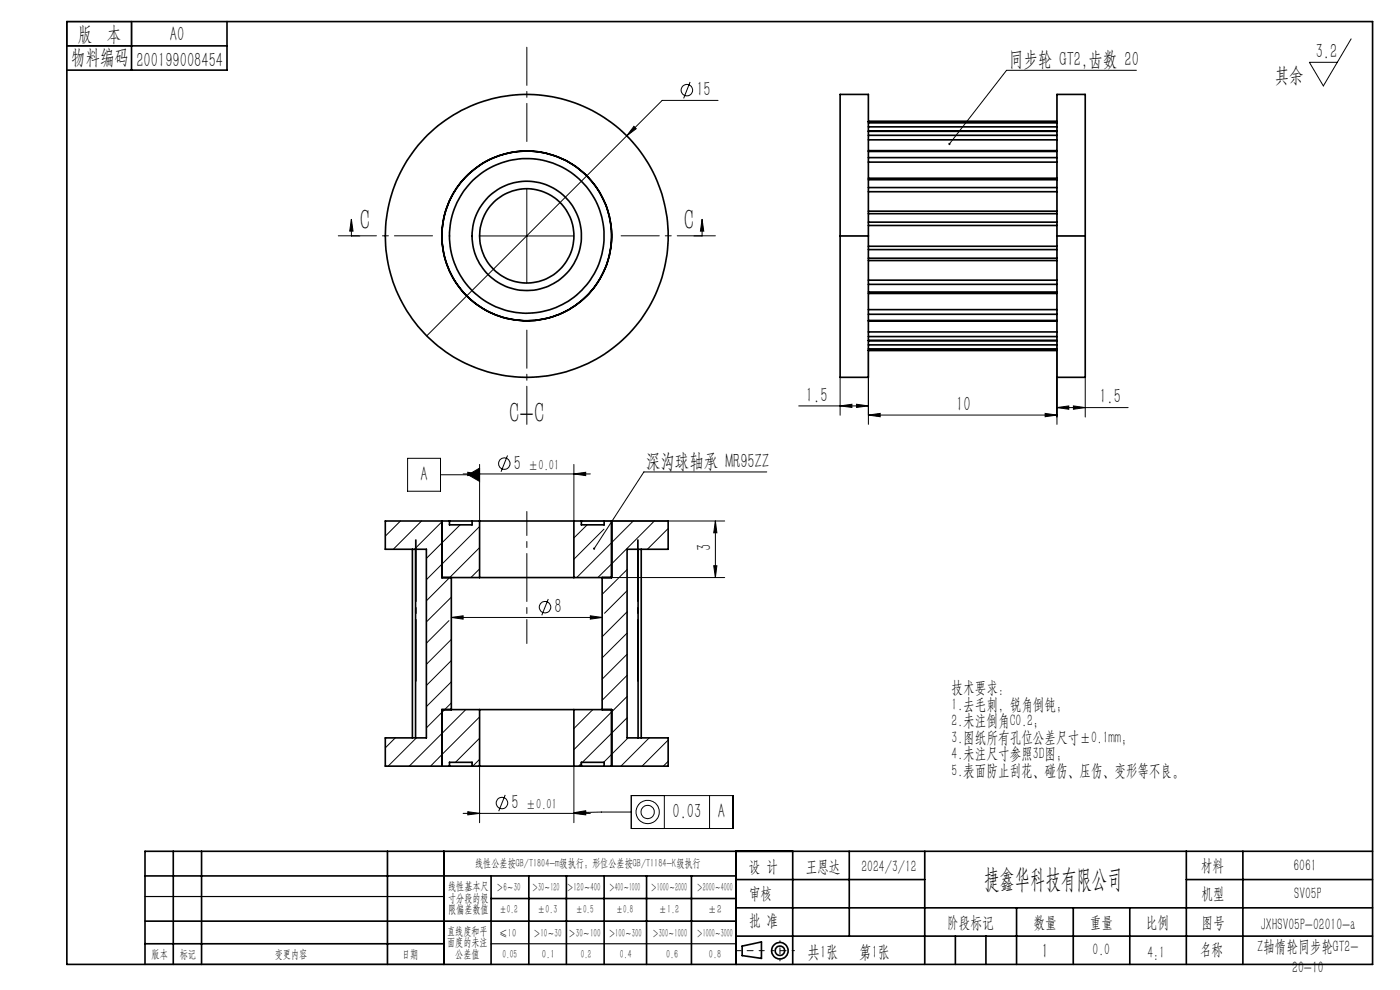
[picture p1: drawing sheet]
<svg xmlns="http://www.w3.org/2000/svg" width="297mm" height="210mm" viewBox="0 0 297 210" stroke-linecap="round" stroke-linejoin="round" font-family="sans-serif">
<g fill="none" stroke="#000" stroke-width=".21">
<path d="M146.4 17.4l-1.4 3.5M241.1 14.9h-27.6l-12.1 15.6M286.6 8.2l-5.9 10-2.9-5h5.9M134.5 26.8l.5 .5-2 1.5zM152.3 21.3h-11.8l-50 50M74.5 46.5l.4 2.5h-.7zM74.5 46.5v3.6h1.8M101.7 50.1h20M111.8 40v20M148.9 46.5l.4 2.5h-.7zM148.9 46.5v3.6h-1.7M184.2 74.3v15.7"/>
<path d="M224.2 74.3v15.7M86.5 97.2h7v7h-7zM101.7 98.5v12M107.7 96.6l-1.4 3.5M121.7 98.5v12M169.4 86.1h14.8M178.2 86.1l2.5-.3v.6zM178.2 80v8.1M181.7 85.8l2.5 .3-2.5 .3zM184.2 88l2.5-.3v.7zM184.2 88h40M221.7 87.7l2.5 .3-2.5 .4z"/>
<path d="M224.2 86.5l2.5-.4v.7zM224.2 86.5h15.1M227.7 86.1l2.5 .4-2.5 .3zM230.2 80v8.5M84.9 110.5l-3.2 3.2M89.4 110.5l-6 6M93.5 100.7h8.2M93.9 110.5l-6 6M97.6 111.3l-7.1 7.2M98.2 100.5h27M99.2 100.2l2.5 .3-2.5 .4zM99.3 100.7l2.4-1.4v2.8z"/>
<path d="M101.7 111.7l-11.2 11.3M101.7 116.2l-11.2 11.3M121.7 100.5l2.5-.3v.7zM123.3 110.5h30.4M124.6 111.3l-2.9 2.8M128.1 112.2l-6.4 6.4M134.3 110.5l-12 12M138.8 110.5l-12 12M141.7 112.1l-4.4 4.4M151.8 110.5v12M151.8 110.5l.3 2.5h-.7zM162.7 100.1h-26.1l-10.6 16.3"/>
<path d="M95.2 131.6l-4.7 4.8M95.7 131l2.5-.4v.7zM95.7 131h32M95.7 126.7l-5.2 5.2M95.7 135.6l-5.2 5.3M101.7 120.7l-1.8 1.8M116.3 127.1l-1.4 3.4M125.2 130.6l2.5 .4-2.5 .3zM127.7 122.5h26M133 125.3l-4.8 4.8M133 129.8l-5.3 5.3M133 120.8l-5.3 5.3"/>
<path d="M133 134.3l-5.3 5.3M133 138.8l-5.3 5.3M151.4 120h.7l-.3 2.5zM83.9 156.5l-2.2 2.1M88.3 156.5l-6 6M95.7 149.1l-5.2 5.3M95.7 140.1l-5.2 5.3M95.7 144.6l-5.2 5.3M98.8 150.5l-12 12M101.7 152.1l-10.4 10.4M101.7 156.6l-5.1 5.1M125.8 150.5l-4.1 4"/>
<path d="M133 143.3l-5.3 5.2M133 147.7l-11.3 11.3M133 152.3l-9.5 9.4M133.2 156.5l-5.1 5.2M137.7 156.5l-6 6M141.7 157l-5.5 5.5M98.2 172.5h27M99.2 172.2l2.5 .3-2.5 .4zM101.7 161.1l-1.4 1.4M101.7 162.5v12M107.2 168.6l-1.4 3.5M121.7 172.4l2.5-.4v.7z"/>
<path d="M121.7 172.5l2.5-.3v.7zM121.7 162.5v12M123.3 161.9l-.5 .6M133.9 168.8h21.6v6.9h-21.6zM133.9 172.3l-12.2 .1M140.9 168.8v6.9M141.7 161.5l-1 1M150.5 168.8v6.9"/>
<circle cx="145.7" cy="19.1" r="1.21"/>
<circle cx="107" cy="98.3" r="1.22"/>
<circle cx="115.6" cy="128.8" r="1.22"/>
<circle cx="106.5" cy="170.3" r="1.22"/>
<circle cx="137.4" cy="172.2" r="1.42"/>
<circle cx="137.4" cy="172.2" r="2.47"/>
</g>
<g fill="none" stroke="#000" stroke-width=".35">
<path d="M14.2 4.6h277v200h-277zM14.2 9.7h34M27.9 4.6v10.3M48.2 4.6v10.3h-34M184.2 37.8h40M184.2 32h40M184.2 27.8h40M184.2 25.8h40M184.2 39.8h40M184.2 38.1h40M184.2 34.4h40M184.2 33.4h40"/>
<path d="M184.2 32.1h40M184.2 29.7h40M184.2 28.7h40M184.2 27.9h40M184.2 26.9h40M184.2 26.1h40M178.2 50.1v-30.1h6v30.1M178.2 50.1v29.9h6v-29.9M178.2 50.1h6M184.2 52.2h40M184.2 47.8h40M184.2 44.8h40"/>
<path d="M184.2 55.3h40M184.2 52.9h40M184.2 47.1h40M184.2 45.3h40M184.2 54.8h40M184.2 40.7h40M184.2 59.4h40M224.2 50.1v29.9h6v-29.9M224.2 50.1v-30.1h6v30.1M224.2 50.1h6M184.2 62.3h40M184.2 68.1h40"/>
<path d="M184.2 72.3h40M184.2 74.3h40M184.2 60.3h40M184.2 61.9h40M184.2 65.7h40M184.2 66.7h40M184.2 68h40M184.2 70.4h40M184.2 71.4h40M184.2 72.2h40M184.2 73.2h40M184.2 74h40"/>
<path d="M87.5 116.5v40M88.2 116.5v40M93.7 110.5v12h8M95.4 110.5h4.8M95.4 110.5h-13.7v6h8.8v40h-8.8v6h13.7M95.4 110.5v.8h4.8v-.8M100.2 110.5h1.5M101.7 110.5h20M101.7 110.5v12M121.7 110.5h1.6M121.7 110.5v12M123.3 110.5h4.9"/>
<path d="M123.3 110.5v.8h4.9v-.8M128.2 110.5h13.5v6h-8.7v40h8.7v6h-13.5M129.8 110.5v12h-8.1M135.4 116.5v40M136 116.5v40M95.7 122.5v28M101.7 122.5h20M127.7 122.5v28M101.7 150.5h20M101.7 150.5h-8v12M101.7 150.5v12M121.7 150.5h8.1v12"/>
<path d="M121.7 150.5v12M95.4 162.5h4.8M95.4 162.5v-.8h4.8v.8M100.2 162.5h1.5M101.7 162.5h20M121.7 162.5h1.6M123.3 162.5h4.9M123.3 162.5v-.8h4.9v.8M30.8 195.4h125.4M30.8 185.8h125.4M36.8 180.6v24M42.8 180.6v24"/>
<path d="M82.2 180.6v24M94.2 180.6v24M104.2 185.8v18.8M104.2 190.6h52M112.2 185.8v18.8M120.2 185.8v18.8M128.2 185.8v18.8M137.2 185.8v18.8M146.7 185.8v18.8M156.2 180.6v24M156.2 186.6h40M156.2 198.6h135"/>
<path d="M156.2 192.6h135M168.2 180.6v24M180.2 180.6v18M196.2 180.6v24M202.7 198.6v6M209.2 198.6v6M215.7 192.6v12M227.7 192.6v12M239.7 192.6v12M251.7 186.6h39.5M251.7 180.6v24M263.7 180.6v24"/>
<path d="M291.2 180.6h-260.4v24M30.8 200.2h63.4M157.4 200.7l4.1-.9v3.5l-4.1-.6z"/>
<circle cx="111.7" cy="50" r="10"/>
<circle cx="111.7" cy="50.1" r="18"/>
<circle cx="111.7" cy="50" r="30"/>
<circle cx="111.7" cy="50" r="11.6"/>
<circle cx="111.8" cy="50" r="16.4"/>
<circle cx="165.5" cy="201.7" r="1.74"/>
<circle cx="165.5" cy="201.7" r="1"/>
</g>
<path d="M111.8 108.5v14M111.8 122.5v14" fill="none" stroke="#000" stroke-width=".21" stroke-dasharray="15.2 1.3 1.3 1.3" stroke-dashoffset="10.1"/>
<path d="M88.1 114.5v30M88.3 144.5v-30M135.2 144.5v-30M135.4 144.5v-30" fill="none" stroke="#000" stroke-width=".21" stroke-dasharray="15.2 1.3 1.3 1.3" stroke-dashoffset="2.1"/>
<path d="M111.8 30v-20M91.8 50h-20M131.8 50h20M111.8 70v20" fill="none" stroke="#000" stroke-width=".21" stroke-dasharray="15.2 1.3 1.3 1.3" stroke-dashoffset="7.1"/>
<path d="M162.1 201.7h-6" fill="none" stroke="#000" stroke-width=".21" stroke-dasharray="15.2 1.3 1.3 1.3" stroke-dashoffset="14.1"/>
<path d="M168.5 201.7h-4.8" fill="none" stroke="#000" stroke-width=".21" stroke-dasharray="15.2 1.3 1.3 1.3" stroke-dashoffset="14.7"/>
<path d="M165.5 199.6v4.2" fill="none" stroke="#000" stroke-width=".21" stroke-dasharray="15.2 1.3 1.3 1.3" stroke-dashoffset="15"/>
<path d="M14.2 4.6h13.7v5.1h-13.7zM30.8 190.2h63.4M30.8 204.6h63.4M104.2 200.2h52" fill="none" stroke="#000" stroke-width=".25"/>
<g fill="#000">
<path d="M134.5 26.8l-1.5 2 2-1.5zM184.2 88l2.5-.3v.7zM221.7 87.7l2.5 .3-2.5 .4zM178.2 86.1l2.5-.3v.6zM181.7 85.8l2.5 .3-2.5 .3zM224.2 86.5l2.5-.4v.7zM227.7 86.1l2.5 .4-2.5 .3zM95.7 131l2.5-.4v.7zM125.2 130.6l2.5 .4-2.5 .3z"/>
<path d="M201.3 30.4l-.1 .3 .2-.2-.1 .2a.24 .24 0 0 0 .3 0 .24 .24 0 0 0 0-.3 .24 .24 0 0 0-.3 0zM125.9 116.2v.4l.1-.2-.1 .2a.24 .24 0 0 0 .4-.2 .24 .24 0 0 0-.4-.2zM121.7 172.4l2.5-.4v.7zM99.3 100.7l2.4-1.4v2.8z"/>
<path d="M148.9 46.5l.4 2.5h-.7zM74.5 46.5l.4 2.5h-.7z"/>
<path d="M121.7 100.5l2.5-.3v.7zM99.2 100.2l2.5 .3-2.5 .4z"/>
<path d="M151.4 120h.7l-.3 2.5zM151.8 110.5l.3 2.5h-.7z"/>
<path d="M121.7 172.5l2.5-.3v.7zM99.2 172.2l2.5 .3-2.5 .4z"/>
</g>
<g font-size="6.3">
<text x="76.3" y="48.9">C</text>
<text x="145" y="48.9">C</text>
<text x="108" y="89.7">C-C</text>
</g>
<text font-size="5.6" x="208.8" y="188.3">捷鑫华科技有限公司</text>
<g font-size="4.4">
<text x="16.5" y="8.6">版 本</text>
<text x="36.1" y="8.6">A0</text>
<text x="15.1" y="13.7">物料编码</text>
<text x="28.9" y="14.2">200199008454</text>
<text x="214" y="14">同步轮 GT2,齿数 20</text>
<text x="270.5" y="17.3">其余</text>
<text x="279.1" y="12.3">3.2</text>
<text x="147.7" y="20.4">15</text>
<text x="171" y="85.2">1.5</text>
<text x="202.9" y="87.1">10</text>
<text x="233.2" y="85.6">1.5</text>
<text x="89.2" y="102">A</text>
<text x="109" y="99.6">5</text>
<text x="137.1" y="99.2">深沟球轴承 MR95ZZ</text>
<text x="150.9" y="116.8" transform="rotate(-90 150.9 116.8)">3</text>
<text x="117.6" y="130.1">8</text>
<text x="108.5" y="171.6">5</text>
<text x="142.7" y="173.5">0.03</text>
<text x="152.3" y="173.5">A</text>
<text x="221" y="203.2">1</text>
</g>
<g font-size="3.8">
<text x="171.3" y="203.2">共1张</text>
<text x="182.3" y="203.2">第1张</text>
</g>
<g font-size="3.5">
<text x="201.9" y="147">技术要求：</text>
<text x="201.9" y="150.5">1.去毛刺，锐角倒钝；</text>
<text x="201.9" y="154">2.未注倒角C0.2；</text>
<text x="201.9" y="157.6">3.图纸所有孔位公差尺寸±0.1mm；</text>
<text x="201.9" y="161.1">4.未注尺寸参照3D图；</text>
<text x="201.9" y="164.6">5.表面防止刮花、碰伤、压伤、变形等不良。</text>
<text x="158.9" y="184.9">设 计</text>
<text x="170.9" y="184.9">王恩达</text>
<text x="182.7" y="184.9">2024/3/12</text>
<text x="254.7" y="184.7">材料</text>
<text x="274.4" y="184.7">6061</text>
<text x="158.9" y="190.8">审核</text>
<text x="254.9" y="190.7">机型</text>
<text x="274.6" y="190.8">SV05P</text>
<text x="158.9" y="196.5">批 准</text>
<text x="200.9" y="196.9">阶段标记</text>
<text x="219.3" y="196.9">数量</text>
<text x="231.2" y="196.9">重量</text>
<text x="243.1" y="196.9">比例</text>
<text x="254.9" y="196.9">图号</text>
<text x="267.4" y="197.3">JXHSV05P-02010-a</text>
<text x="231.8" y="202.5">0.0</text>
<text x="243.4" y="203.2">4:1</text>
<text x="254.5" y="202.5">名称</text>
<text x="266.7" y="201.8">Z轴惰轮同步轮GT2-</text>
<text x="274.1" y="206.4">20-10</text>
</g>
<g font-size="3.1">
<text x="112.1" y="99.6">±0.01</text>
<text x="111.6" y="171.6">±0.01</text>
</g>
<g font-size="2.5">
<text x="100.8" y="184">线性公差按GB/T1804-m级执行；形位公差按GB/T1184-K级执行</text>
<text x="95.1" y="188.8">线性基本尺</text>
<text x="95.1" y="191.3">寸分段的极</text>
<text x="105.3" y="189.1">＞6～30</text>
<text x="112.9" y="189.1">＞30～120</text>
<text x="120.2" y="188.9">＞120～400</text>
<text x="129.2" y="188.9">＞400～1000</text>
<text x="138.1" y="189.1">＞1000～2000</text>
<text x="147.8" y="189.1">＞2000～4000</text>
<text x="95.1" y="193.8">限偏差数值</text>
<text x="105.9" y="193.8">±0.2</text>
<text x="114.1" y="193.8">±0.3</text>
<text x="122.2" y="193.8">±0.5</text>
<text x="130.7" y="193.8">±0.8</text>
<text x="139.8" y="193.8">±1.2</text>
<text x="150.2" y="193.8">±2</text>
<text x="32.2" y="203.2">版本</text>
<text x="38.1" y="203.2">标记</text>
<text x="58.3" y="203.2">变更内容</text>
<text x="85.3" y="203.2">日期</text>
<text x="94.8" y="198.3">直线度和平</text>
<text x="94.8" y="200.7">面度的未注</text>
<text x="96.6" y="203.2">公差值</text>
<text x="105.9" y="198.7">≤10</text>
<text x="106.6" y="203.2">0.05</text>
<text x="113.2" y="198.7">＞10～30</text>
<text x="115" y="203.2">0.1</text>
<text x="120.6" y="198.7">＞30～100</text>
<text x="123.2" y="203.2">0.2</text>
<text x="129.1" y="198.7">＞100～300</text>
<text x="131.5" y="203.2">0.4</text>
<text x="138.4" y="198.7">＞300～1000</text>
<text x="141.3" y="203.2">0.6</text>
<text x="147.8" y="198.7">＞1000～3000</text>
<text x="150.4" y="203.2">0.8</text>
</g>
</svg>
